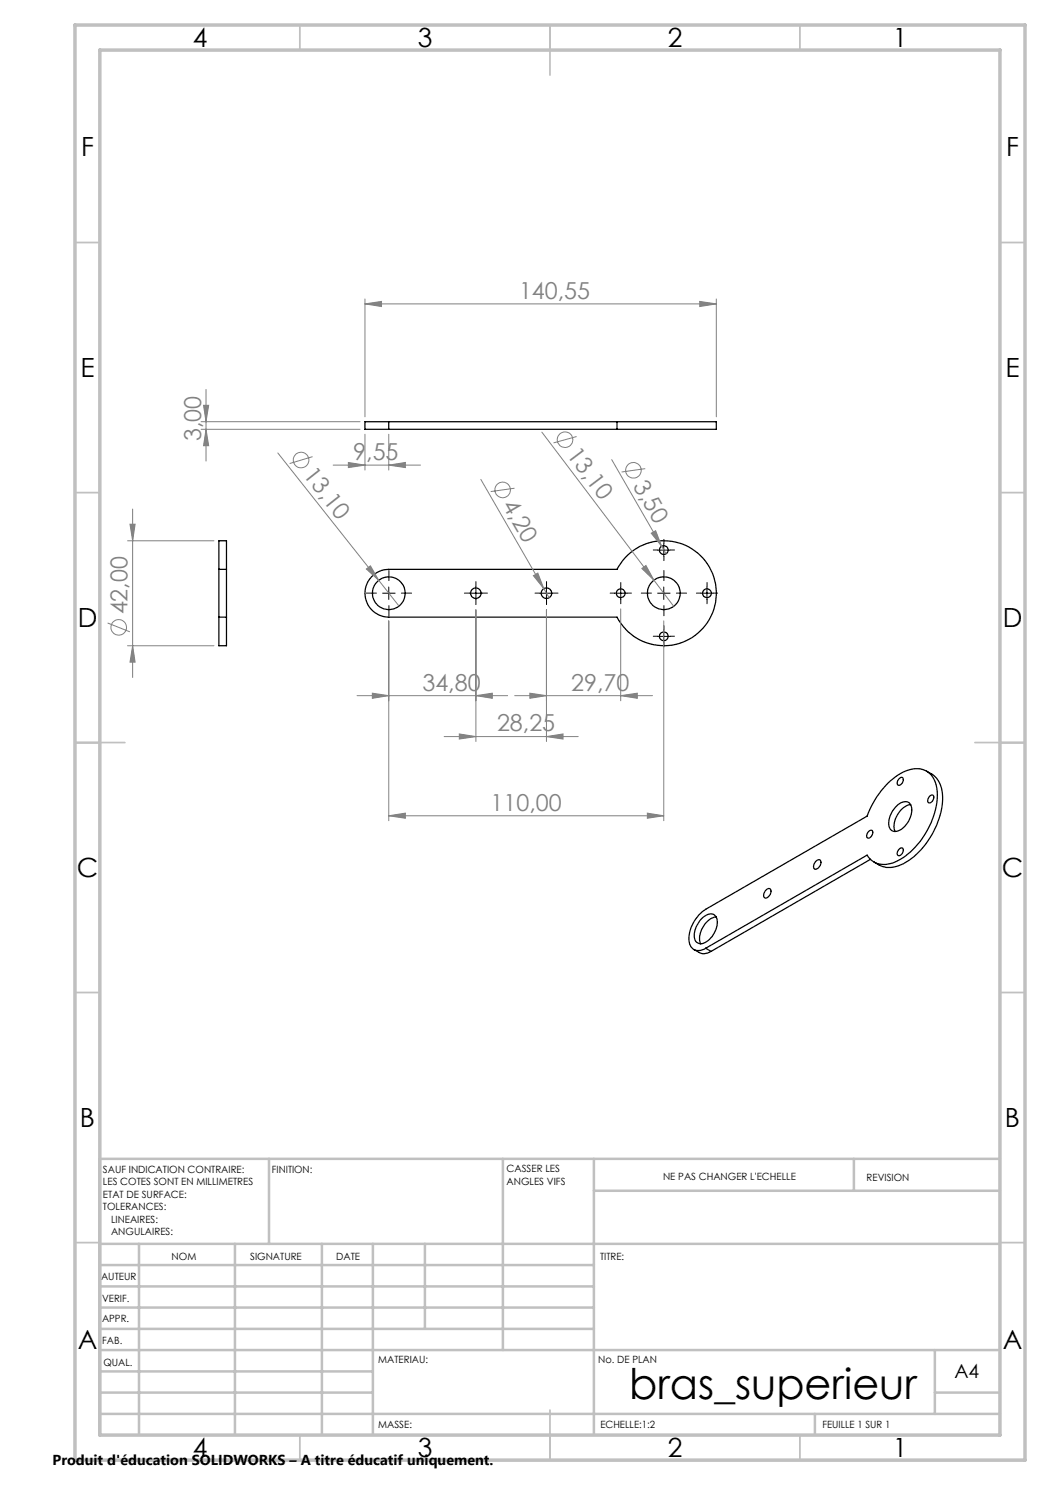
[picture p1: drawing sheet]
<svg xmlns="http://www.w3.org/2000/svg" width="210mm" height="297mm" viewBox="0 0 210 297" stroke-linecap="round" stroke-linejoin="round" font-family="sans-serif">
<g fill="none" stroke="#000" stroke-width=".25">
<path d="M77.8 84.3h-4.8v1.6h4.8M77.8 84.3v1.6M77.8 85.9h45.6M77.8 84.3h45.6M123.4 84.3h19.9v1.6h-19.9M123.4 84.3v1.6M43.8 113.9v9.5M43.8 113.9v-5.7h1.5v5.7M43.8 113.9h1.5M45.3 113.9v9.5M74.6 115.1l.8-.6 .9-.4 1.5-.2h45.6a10.5 10.5 0 0 1 16-3.4 10.5 10.5 0 0 1 0 16.3 10.5 10.5 0 0 1-16-3.4h-45.6a4.8 4.8 0 0 1-4.5-3 4.8 4.8 0 0 1 1.3-5.3zM43.8 123.4v5.7h1.5v-5.7"/>
<path d="M43.8 123.4h1.5M179.8 155.7a.47 .47 0 0 1 .7-.1 .47 .47 0 0 1 .1 .7 .74 .74 0 0 1-1.1 .6v-.7zM185.3 154.2a5.4 5.4 0 0 1 3.2 5.7 16.4 16.4 0 0 1-7.8 12.9 5.2 5.2 0 0 1-5.9-.4M185.9 159.2a.49 .49 0 0 1 .7-.1 .49 .49 0 0 1 .1 .7 .74 .74 0 0 1-1.1 .6v-.6zM153.3 177.9a.55 .55 0 0 1 .8-.1 .55 .55 0 0 1 0 .8 1.06 1.06 0 0 1-1.2 .9 1.23 1.23 0 0 1 .4-1.6zM163.1 172.3a.59 .59 0 0 1 .9-.3 .59 .59 0 0 1 .1 .9 .92 .92 0 0 1-1.3 .8v-.8zM173.9 166.2a.42 .42 0 0 1 .5-.1 .42 .42 0 0 1 .2 .5 .85 .85 0 0 1-1.2 .9 1.2 1.2 0 0 1 .5-1.3zM174.1 171.9l-31.9 18.4M179.1 161.5a2.13 2.13 0 0 1 2.8-.8 3.5 3.5 0 0 1-.6 4.1 2.56 2.56 0 0 1-2.9 1.3 2.6 2.6 0 0 1-.2-3.3zM180 169.7a.42 .42 0 0 1 .5-.1 .42 .42 0 0 1 .2 .6 .81 .81 0 0 1-1.2 .8 1.18 1.18 0 0 1 .5-1.3zM182.1 160.9a4.5 4.5 0 0 0-3.1 5.3v.1M138.8 189.9l1 .6a2.21 2.21 0 0 0 2.4-.2"/>
<path d="M139.8 183l1.3-1.1 32.3-18.7a15.8 15.8 0 0 1 7.8-9 4.2 4.2 0 0 1 6.2 3.4 15.8 15.8 0 0 1-6.2 13.6 6.2 6.2 0 0 1-6.2 1.3l-.7-.5-.9-1-32.3 18.6a2.03 2.03 0 0 1-2.3 .3 2.03 2.03 0 0 1-1-2.2 7.1 7.1 0 0 1 2-4.7zM140.4 183.6a1.85 1.85 0 0 1 2.6-.5 3 3 0 0 1-.2 3.5 3.5 3.5 0 0 1-2.9 2.1 1.69 1.69 0 0 1-1-2.3 6 6 0 0 1 1.5-2.8zM141.1 189.6l1.1 .7M143.2 183.4a4.5 4.5 0 0 0-3.1 5.4"/>
<circle cx="77.8" cy="118.6" r="3.3"/>
<circle cx="95.2" cy="118.6" r="1.04"/>
<circle cx="109.3" cy="118.6" r="1.06"/>
<circle cx="124.1" cy="118.6" r=".88"/>
<circle cx="132.8" cy="118.6" r="3.3"/>
<circle cx="132.8" cy="110" r=".87"/>
<circle cx="141.4" cy="118.6" r=".88"/>
<circle cx="132.8" cy="127.3" r=".87"/>
</g>
<g fill="none" stroke="#808080" stroke-width=".2">
<path d="M73 59.8v23.6M143.3 59.8v23.6M41.2 77.9v14.3M73 60.8l3.3-.5v1zM73 60.8h70.3M139.9 60.3l3.4 .5-3.4 .5zM40.2 84.3h31.8M40.2 85.9h31.8M40.7 81.1h1l-.5 3.2zM41.2 85.9l.5 3.2h-1zM55.6 90.6l20.1 25.5M62.5 91.3l-4.6 1.4"/>
<path d="M66.6 93h17.5M69.7 92.5l3.3 .5-3.3 .5zM73 86.9v7.1M77.8 93l3.3-.5v1zM77.8 86.9v7.1M96.2 95.9l13.6 23.7M102.9 97.6l-4.8 .7M108.4 86.4l22.4 29.6M115.3 87.3l-4.6 1.3M122.3 91.9l10 17.4M129 93.7l-4.7 .7M25.5 108.2h17.3"/>
<path d="M26 104.8h1l-.5 3.4zM26.5 101.8v33.7M73.3 113.8l.8-.6 1.6 2.9zM75.7 116.1l4.1 5.1M106.7 115.1l.9-.5 1.2 3.1zM128.4 113.7l.8-.6 1.6 2.9zM130.2 106.6l.9-.5 1.2 3.2zM130.8 116l3.9 5.2M132.3 109.3l.9 1.5M21.5 124.6l4.5 1.8M25.5 129.1h17.3M26.5 129.1l.5 3.3h-1z"/>
<path d="M71.4 139.1h30.1M74.5 138.6l3.3 .5-3.3 .6zM77.8 124.2v39.9M95.2 139.1l3.3-.5v1.1zM95.2 122v26.3M102.9 139.1h27.6M106 138.6l3.3 .5-3.3 .6zM109.3 122v26.3M124.1 139.1l3.4-.5v1.1zM124.1 121.8v18.4M132.8 124.2v39.9M88.8 147.3h26.8"/>
<path d="M91.9 146.8l3.3 .5-3.3 .5zM109.3 147.3l3.3-.5v1zM77.8 163.2l3.3-.6v1.1zM77.8 163.2h55M129.5 162.6l3.3 .6-3.3 .5z"/>
<circle cx="60.2" cy="92" r="1.55"/>
<circle cx="100.5" cy="98" r="1.56"/>
<circle cx="113" cy="87.9" r="1.56"/>
<circle cx="126.7" cy="94.1" r="1.56"/>
<circle cx="23.7" cy="125.5" r="1.55"/>
</g>
<g fill="none" stroke="#000" stroke-width=".2" stroke-dasharray="30.5 1.3 1.3 1.3">
<path d="M75.3 118.6h-2M77.8 116.1v-2M80.3 118.6h2M93.9 118.6h-1M95.2 117.4v-1.1M95.2 119.9v1M96.4 118.6h1.1M108.1 118.6h-1.1M109.3 117.4v-1.1M109.3 119.9v1M110.6 118.6h1M122.9 118.6h-.9"/>
<path d="M124.2 117.4v-.9M124.2 119.9v.9M125.4 118.6h.9M130.3 118.6h-2M131.5 110h-.8M132.8 116.1v-2M132.8 108.8v-.9M132.8 111.3v.8M134 110h.9M135.3 118.6h2M140.2 118.6h-.9M141.4 117.4v-.9"/>
<path d="M141.4 119.9v.9M142.7 118.6h.8M77.8 121.1v2.1M131.5 127.3h-.8M132.8 121.1v2.1M132.8 126v-.9M132.8 128.5v.9M134 127.3h.9"/>
</g>
<g fill="none" stroke="#000" stroke-width=".2">
<path d="M76.5 118.6h2.5M77.8 117.4v2.5M93.9 118.6h2.5M95.2 117.4v2.5M108.1 118.6h2.4M109.3 117.4v2.5M122.9 118.6h2.5M124.1 117.4v2.5M131.5 118.6h2.5M131.5 110h2.5M132.8 108.8v2.5M132.8 117.4v2.5"/>
<path d="M140.1 118.6h2.5M141.4 117.4v2.5M131.5 127.3h2.5M132.8 126v2.5"/>
</g>
<g fill="none" stroke="#c0c0c0" stroke-width=".35">
<path d="M60 5v5M110 5v10M160 5v5M15 48.5h5M200 48.5h5M15 98.5h5M200 98.5h5M15 148.5h10M195 148.5h10M15 198.5h5M200 198.5h5M15 248.5h5"/>
<path d="M200 248.5h5M60 287v5M110 282v10M160 287v5"/>
</g>
<g fill="none" stroke="#c0c0c0" stroke-width=".5">
<path d="M53.8 231.8v17M100.6 231.8v38.2M118.8 231.8v55.2M118.8 238.2h81.2M170.8 231.8v6.4M200 231.8h-180v55.2M20 248.8h180M20 257.3h98.8M20 253h98.8M27.8 248.8v38.2M47 248.8v38.2M64.4 248.8v38.2"/>
<path d="M74.6 248.8v38.2M85 248.8v17M20 265.8h98.8M20 261.5h98.8M20 278.5h54.6M20 274.3h54.6M20 270h180M187 278.5h13M187 270v12.8M20 282.8h180M163 282.8v4.2"/>
</g>
<path d="M15 5h190v287h-190zM20 10h180v277h-180z" fill="none" stroke="#c0c0c0" stroke-width=".7"/>
<g fill="#808080">
<path d="M130.2 106.6l.9-.5 1.2 3.2z"/>
<path d="M106.7 115.1l.9-.5 1.2 3.1z"/>
<path d="M128.4 113.7l.8-.6 1.6 2.9z"/>
<path d="M73.3 113.8l.8-.6 1.6 2.9z"/>
<path d="M139.9 60.3l3.4 .5-3.4 .5zM73 60.8l3.3-.5v1zM77.8 93l3.3-.5v1zM69.7 92.5l3.3 .5-3.3 .5z"/>
<path d="M77.8 163.2l3.3-.6v1.1zM129.5 162.6l3.3 .6-3.3 .5zM91.9 146.8l3.3 .5-3.3 .5zM109.3 147.3l3.3-.5v1zM106 138.6l3.3 .5-3.3 .6zM124.1 139.1l3.4-.5v1.1zM74.5 138.6l3.3 .5-3.3 .6zM95.2 139.1l3.3-.5v1.1z"/>
<path d="M26.5 129.1l.5 3.3h-1zM26 104.8h1l-.5 3.4z"/>
<path d="M40.7 81.1h1l-.5 3.2zM41.2 85.9l.5 3.2h-1z"/>
</g>
<text font-size="8.5" x="125.9" y="279.7">bras_superieur</text>
<g font-size="5.3">
<text x="38.5" y="9.5">4</text>
<text x="83.5" y="9.5">3</text>
<text x="133.6" y="9.5">2</text>
<text x="178.6" y="9.5">1</text>
<text x="16.2" y="31.3">F</text>
<text x="201.2" y="31.3">F</text>
<text x="16.1" y="75.5">E</text>
<text x="201.1" y="75.5">E</text>
<text x="15.5" y="125.5">D</text>
<text x="200.5" y="125.5">D</text>
<text x="15.4" y="175.5">C</text>
<text x="200.4" y="175.5">C</text>
<text x="16" y="225.5">B</text>
<text x="201" y="225.5">B</text>
<text x="15.5" y="269.8">A</text>
<text x="200.5" y="269.8">A</text>
<text x="38.5" y="291.5">4</text>
<text x="83.5" y="291.5">3</text>
<text x="133.6" y="291.5">2</text>
<text x="178.6" y="291.5">1</text>
</g>
<g font-size="4.7" fill="#808080">
<text x="103.8" y="59.8">140,55</text>
<text x="40.2" y="88.2" transform="rotate(-90 40.2 88.2)">3,00</text>
<text x="60.5" y="95.1" transform="rotate(52 60.5 95.1)">13,10</text>
<text x="70.7" y="92">9,55</text>
<text x="113.2" y="91" transform="rotate(53 113.2 91)">13,10</text>
<text x="100.3" y="101" transform="rotate(60 100.3 101)">4,20</text>
<text x="126.5" y="97.1" transform="rotate(60 126.5 97.1)">3,50</text>
<text x="25.5" y="122.9" transform="rotate(-90 25.5 122.9)">42,00</text>
<text x="84.5" y="138.1">34,80</text>
<text x="114.2" y="138.1">29,70</text>
<text x="99.4" y="146.3">28,25</text>
<text x="98.1" y="162.1">110,00</text>
</g>
<text font-size="3.9" x="190.9" y="275.5">A4</text>
<text font-size="2.9" x="10.5" y="292.9">Produit d'éducation SOLIDWORKS – A titre éducatif uniquement.</text>
<g font-size="2">
<text x="20.6" y="234.6">SAUF INDICATION CONTRAIRE:</text>
<text x="20.6" y="237.1">LES COTES SONT EN MILLIMETRES</text>
<text x="20.6" y="239.6">ETAT DE SURFACE:</text>
<text x="54.4" y="234.6">FINITION:</text>
<text x="101.3" y="234.5">CASSER LES</text>
<text x="101.3" y="237">ANGLES VIFS</text>
<text x="132.6" y="236">NE PAS CHANGER L'ECHELLE</text>
<text x="173.3" y="236.2">REVISION</text>
<text x="20.6" y="242.1">TOLERANCES:</text>
<text x="22.2" y="244.6">LINEAIRES:</text>
<text x="22.2" y="247.1">ANGULAIRES:</text>
<text x="34.3" y="252">NOM</text>
<text x="50" y="251.9">SIGNATURE</text>
<text x="67.2" y="251.9">DATE</text>
<text x="120" y="251.9">TITRE:</text>
<text x="20.2" y="256.1">AUTEUR</text>
<text x="20.4" y="260.3">VERIF.</text>
<text x="20.4" y="264.4">APPR.</text>
<text x="20.5" y="268.8">FAB.</text>
<text x="20.7" y="273.1">QUAL.</text>
<text x="75.7" y="272.5">MATERIAU:</text>
<text x="119.6" y="272.5">No. DE PLAN</text>
<text x="75.6" y="285.5">MASSE:</text>
<text x="120.1" y="285.6">ECHELLE:1:2</text>
<text x="164.5" y="285.6">FEUILLE 1 SUR 1</text>
</g>
</svg>
